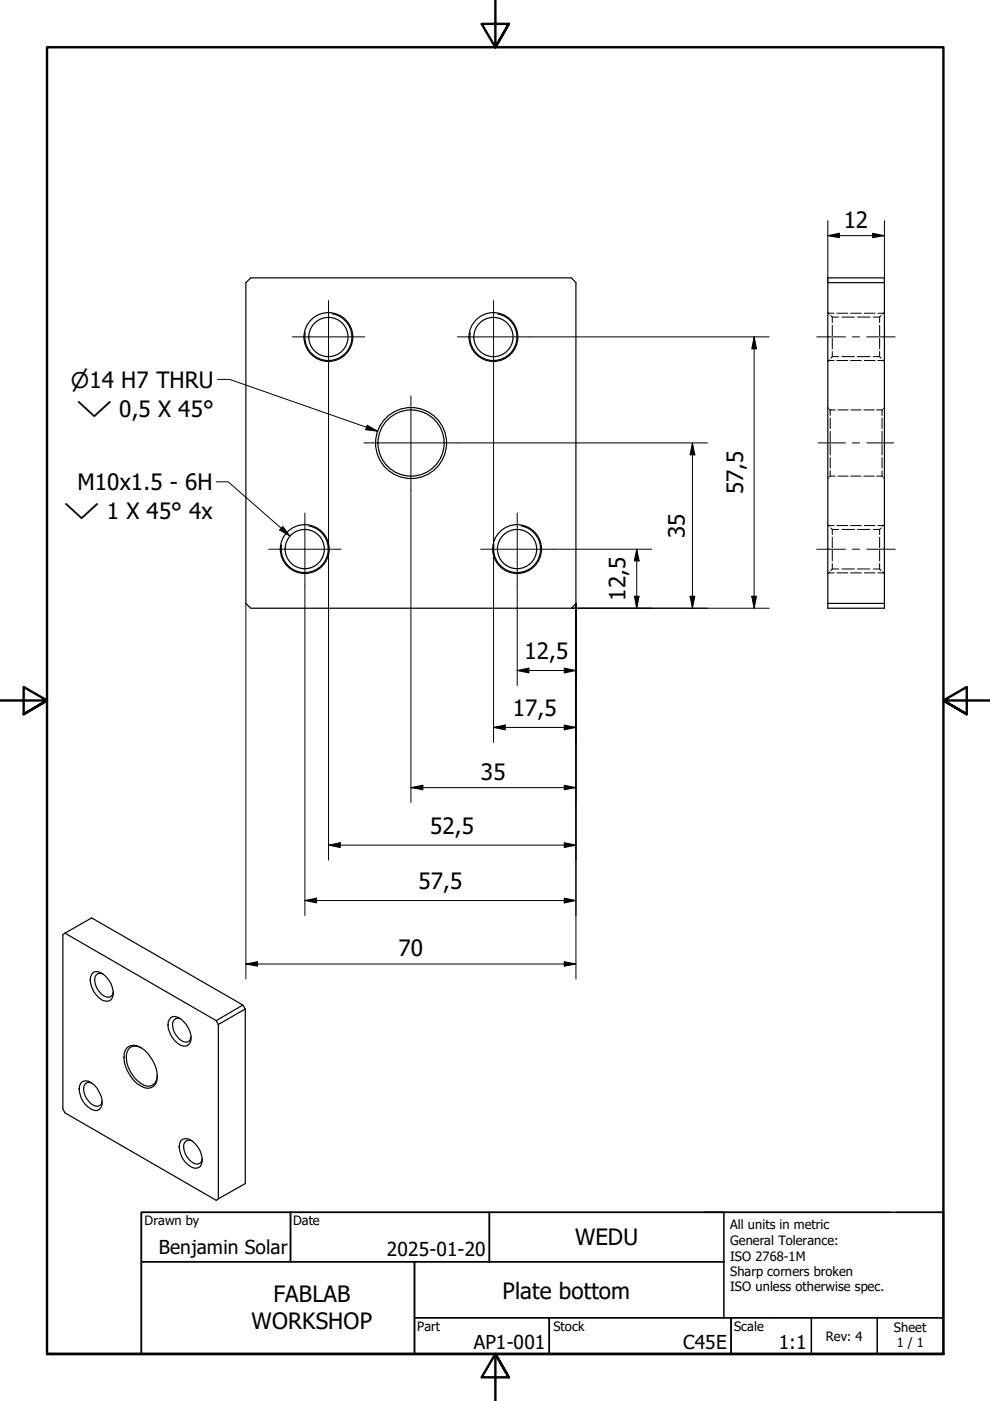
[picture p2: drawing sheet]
<svg xmlns="http://www.w3.org/2000/svg" width="210mm" height="297mm" viewBox="0 0 210 297" stroke-linecap="round" stroke-linejoin="round" font-family="sans-serif">
<!-- layer: Visible (ISO) -->
<g fill="none" stroke="#000" stroke-width=".25">
<path d="M52.1 59.9l1-1h68.1l.9 1v68l-.9 1.1h-68.1l-1-1.1zM175.5 58.9h12v1h-12zM175.5 59.9v68h12v-68M175.5 127.9v1.1h12v-1.1M13.8 197.9l-.5 .3v36.9l.5 .9 32 18.5 6.2-3.6v-37M13.8 197.9l5.6-3.3 32.1 18.5M13.8 197.9l32 18.5M19.9 206.1a2.73 2.73 0 0 1 3.1 1.6 3.6 3.6 0 0 1 .5 4.3 1.95 1.95 0 0 1-2.4-.4 5 5 0 0 1-1.9-4.5zM21.8 206.5a1.21 1.21 0 0 0-1.3 .1 1.21 1.21 0 0 0-.4 1.2 4.2 4.2 0 0 0 2.4 3.6 1.07 1.07 0 0 0 1.5-1.1M36 216a1.51 1.51 0 0 1 2.2-.1 5.5 5.5 0 0 1 2.3 4.6 1.48 1.48 0 0 1-2.3 1.1 5.2 5.2 0 0 1-2.5-5zM38.3 216a1.18 1.18 0 0 0-1.3 .1 1.18 1.18 0 0 0-.4 1.2 4.2 4.2 0 0 0 2.5 3.6 1.07 1.07 0 0 0 1.4-1.1M45.8 216.4l5.7-3.3 .5 .8-5.7 3.3"/>
<path d="M45.8 216.4l.5 .8M46.3 217.2v37M17.1 229.6a1.59 1.59 0 0 1 2.3 0 5.5 5.5 0 0 1 2.3 4.5 1.43 1.43 0 0 1-2.3 1.1 4.9 4.9 0 0 1-2.5-5zM19.5 229.6a1.22 1.22 0 0 0-1.4 .1 1.22 1.22 0 0 0-.4 1.3 4.3 4.3 0 0 0 2.5 3.5 1.07 1.07 0 0 0 1.5-1.1M27.1 222a2.27 2.27 0 0 1 2.7 .1 7.5 7.5 0 0 1 3.5 7 2.08 2.08 0 0 1-3.5 1.1 7.4 7.4 0 0 1-3.4-6.9l.2-.7zM30 222.2a1.93 1.93 0 0 0-2.1-.3 1.93 1.93 0 0 0-1.1 1.7 6.8 6.8 0 0 0 4.4 6.7 1.92 1.92 0 0 0 2.1-2.2M38.4 241.9a1.67 1.67 0 0 1 2.2-.1 4.8 4.8 0 0 1 2.1 5.1 1.43 1.43 0 0 1-2.1 .5 4.9 4.9 0 0 1-2.5-5zM40.7 241.9a1.21 1.21 0 0 0-1.3 0 1.21 1.21 0 0 0-.5 1.3 4.2 4.2 0 0 0 2.5 3.5 1.07 1.07 0 0 0 1.5-1"/>
<circle cx="69.6" cy="71.5" r="4.2"/>
<circle cx="69.6" cy="71.5" r="5.2"/>
<circle cx="104.6" cy="71.5" r="4.2"/>
<circle cx="104.6" cy="71.5" r="5.2"/>
<circle cx="87.2" cy="93.9" r="7"/>
<circle cx="87.2" cy="93.9" r="7.5"/>
<circle cx="64.6" cy="116.4" r="4.2"/>
<circle cx="64.6" cy="116.4" r="5.2"/>
<circle cx="109.6" cy="116.4" r="4.2"/>
<circle cx="109.6" cy="116.4" r="5.2"/>
</g>
<!-- layer: Visible Narrow (ISO) -->
<path d="M70.5 66.5a5 5 0 0 1 4 5.8 5 5 0 0 1-5.7 4.1 5 5 0 0 1-4.1-5.8M105.5 66.5a5 5 0 0 1 4 5.8 5 5 0 0 1-5.7 4.1 5 5 0 0 1-4.1-5.8M65.5 111.5a5 5 0 0 1 4 5.8 5 5 0 0 1-5.8 4 5 5 0 0 1-4-5.8M110.5 111.5a5 5 0 0 1 4 5.8 5 5 0 0 1-5.7 4 5 5 0 0 1-4.1-5.8" fill="none" stroke="#000" stroke-width=".25"/>
<!-- layer: Hidden (ISO) -->
<g fill="none" stroke="#000" stroke-width=".21">
<path d="M175.5 66.2l.3 .4M175.7 66.4h1.1M175.7 76.4h1.1M175.8 76.3l-.3 .3M176.1 66.9l.4 .3M176.5 67.2v1.2M176.5 68.9v2.3M176.5 71.7v2.3M176.5 74.5v1.1M176.5 75.6l-.4 .3M176.5 67.2h1.3M176.5 75.6h1.3"/>
<path d="M177.4 66.4h2.4M177.4 76.4h2.4M178.5 67.2h2.7M178.5 75.6h2.7M180.3 66.4h2.3M180.3 76.4h2.3M181.8 67.2h2.7M181.8 75.6h2.7M183.3 66.4h2.2M183.3 76.4h2.2M185.2 67.2h1.3M185.2 75.6h1.3"/>
<path d="M186.1 66.4h1.2M186.1 76.4h1.2M186.5 67.2v1.2M186.5 68.9v2.3M186.5 71.7v2.3M186.5 74.5v1.1M186.5 75.6l.3 .3M186.8 66.9l-.3 .3M187.1 76.3l.4 .3M187.5 66.2l-.4 .4M175.5 86.4l.1 .2M175.8 86.8l.2 .1"/>
<path d="M176 86.9h1.1M176 86.9v1.2M176 88.6v2.3M176 91.4v2.2M176 94.2v2.2M176 97v2.2M176 99.8v1.2M177.7 86.9h2.1M180.4 86.9h2.2M183.1 86.9h2.3M185.9 86.9h1.1M187 86.9v1.2"/>
<path d="M187 88.6v2.3M187 91.4v2.2M187 94.2v2.2M187 97v2.2M187 99.8v1.2M187.1 86.8l-.1 .1M187.5 86.4l-.2 .2M175.5 111.2l.3 .4M175.6 101.3l-.1 .2M175.7 111.4h1.1M176 101h1.1M176 101l-.2 .1"/>
<path d="M176.1 111.9l.4 .4M176.5 112.3v1M176.5 113.9v2.2M176.5 116.7v2.2M176.5 119.5v1.1M176.5 112.3h1.3M177.4 111.4h2.4M177.7 101h2.1M178.5 112.3h2.7M180.3 111.4h2.3M180.4 101h2.2M181.8 112.3h2.7"/>
<path d="M183.1 101h2.3M183.3 111.4h2.2M185.2 112.3h1.3M185.9 101h1.1M186.1 111.4h1.2M186.5 112.3v1M186.5 113.9v2.2M186.5 116.7v2.2M186.5 119.5v1.1M186.8 111.9l-.3 .4M187 101l.1 .1M187.3 101.3l.2 .2"/>
<path d="M187.5 111.2l-.4 .4M175.7 121.5h1.1M175.8 121.3l-.3 .4M176.5 120.6l-.4 .4M176.5 120.6h1.3M177.4 121.5h2.4M178.5 120.6h2.7M180.3 121.5h2.3M181.8 120.6h2.7M183.3 121.5h2.2M185.2 120.6h1.3M186.1 121.5h1.2"/>
<path d="M186.5 120.6l.3 .4M187.1 121.3l.4 .4"/>
</g>
<!-- layer: Border (ISO) -->
<path d="M105 0v10l-2.9-4.9h5.8l-2.9 4.9 2.9-4.9M0 148.5h10l-5-2.8v5.7l5-2.9-5 2.9M210 148.5h-10l5-2.8v5.7l-5-2.9 5 2.9M10 287.1v-277.1h190v277.1h-190h190M107.9 292l-2.9-4.9 2.9 4.9h-5.8l2.9-4.9v9.9" fill="none" stroke="#000" stroke-width=".51"/>
<!-- layer: Title (ISO) -->
<g fill="none" stroke="#000" stroke-width=".32">
<path d="M30 257h31.6v10.5h-31.6zM61.6 257h42.2v10.5h-42.2zM103.8 257h49.7v10.5h-49.7zM149.5 257h39.3M190 257h10v22.4h-112.1v-11.9h65.6M200 257h-170v30.1h170M30 267.5h57.9v19.6h-57.9zM87.9 279.4h28.6v7.7h-28.6zM116.5 279.4h38.5v7.7h-38.5zM153.5 267.5v11.9M155 279.4h45v7.7h-45zM172 279.4v7.7"/>
<path d="M186 279.4v7.7"/>
</g>
<!-- layer: Center Mark (ISO) -->
<path d="M62 71.4h15.3M69.7 63.7v15.4M97 71.4h15.3M104.6 63.7v15.4M77.2 93.9h20M87.1 83.9v20M57 116.4h15.3M64.6 108.8v15.3M101.9 116.4h15.4M109.7 108.8v15.3" fill="none" stroke="#000" stroke-width=".21"/>
<!-- layer: Centerline (ISO) -->
<path d="M173.2 71.4h6.1M180.7 71.4h1.5M183.8 71.4h6M173.5 93.9h5.8M180.7 93.9h1.5M183.8 93.9h5.7M173.2 116.4h6.1M180.7 116.4h1.5M183.8 116.4h6" fill="none" stroke="#000" stroke-width=".21"/>
<!-- layer: Dimension (ISO) -->
<g fill="none" stroke="#000" stroke-width=".21">
<path d="M175.5 50l2.5-.5v.9zM175.5 50h12M175.5 46.8v13.1M185 49.5l2.5 .5-2.5 .4zM187.5 46.8v13.1M69.7 79.1v37.2M104.6 79.1v37.2M112.3 71.4h50.8M159.9 71.4l.5 2.6h-1zM159.9 71.4v57.6M97.2 93.9h52.8M146.8 93.9l.5 2.5h-1z"/>
<path d="M146.8 93.9v35.1M69.7 116.5v65.9M87.1 103.9v66.3M104.6 116.5v40.9M117.3 116.4h20.9M135 116.4l.5 2.5h-1zM135 116.4v12.6M52.1 127.9v79.7M64.6 124.1v70M109.7 124.1v21.2M121.2 129h41.9M122.1 127.9v79.7"/>
<path d="M134.5 126.4h1l-.5 2.6zM146.3 126.4h1l-.5 2.6zM159.4 126.4h1l-.5 2.6zM104.6 154.2l2.5-.5v1zM104.6 154.2h17.5M109.7 142.2l2.4-.5v1zM109.7 142.2h12.4M119.6 141.7l2.5 .5-2.5 .5zM119.6 153.7l2.5 .5-2.5 .5zM69.7 179.2l2.4-.5v1zM69.7 179.2h52.4M87.1 167l2.6-.5v.9z"/>
<path d="M87.1 167h35M119.6 166.5l2.5 .5-2.5 .4zM119.6 178.7l2.5 .5-2.5 .5zM64.6 190.9l2.5-.5v1zM64.6 190.9h57.5M119.6 190.4l2.5 .5-2.5 .5zM52.1 204.4l2.5-.5v.9zM52.1 204.4h70M119.6 203.9l2.5 .5-2.5 .4z"/>
</g>
<g fill="#000">
<path d="M175.5 50l2.5-.5v.9zM185 49.5l2.5 .5-2.5 .4zM159.9 71.4l.5 2.6h-1zM146.8 93.9l.5 2.5h-1zM135 116.4l.5 2.5h-1zM134.5 126.4h1l-.5 2.6zM146.3 126.4h1l-.5 2.6zM159.4 126.4h1l-.5 2.6zM104.6 154.2l2.5-.5v1zM109.7 142.2l2.4-.5v1zM119.6 141.7l2.5 .5-2.5 .5zM119.6 153.7l2.5 .5-2.5 .5z"/>
<path d="M69.7 179.2l2.4-.5v1zM87.1 167l2.6-.5v.9zM119.6 166.5l2.5 .5-2.5 .4zM119.6 178.7l2.5 .5-2.5 .5zM64.6 190.9l2.5-.5v1zM119.6 190.4l2.5 .5-2.5 .5zM52.1 204.4l2.5-.5v.9zM119.6 203.9l2.5 .5-2.5 .4z"/>
</g>
<!-- layer: Symbol (ISO) -->
<path d="M46.1 80.4h2.6l31.4 11M77.9 90.2l2.2 1.2-2.6-.3zM45.8 102.2h2.6l13.1 11.5M59.9 111.6l1.6 2.1-2.2-1.3z" fill="none" stroke="#000" stroke-width=".21"/>
<path d="M77.9 90.2l2.2 1.2-2.6-.3zM59.9 111.6l1.6 2.1-2.2-1.3z" fill="#000"/>
<g font-size="4.8">
<text x="178.9" y="48.4">12</text>
<text x="16.4" y="103.9">M10x1.5 - 6H</text>
<text x="157.5" y="104.8" transform="rotate(-90 157.5 104.8)">57,5</text>
<text x="145.2" y="114" transform="rotate(-90 145.2 114)">35</text>
<text x="132.7" y="127.4" transform="rotate(-90 132.7 127.4)">12,5</text>
<text x="111.2" y="139.8">12,5</text>
<text x="108.7" y="151.8">17,5</text>
<text x="102" y="165.3">35</text>
<text x="91.2" y="176.8">52,5</text>
<text x="88.7" y="188.5">57,5</text>
<text x="84.5" y="202.7">70</text>
<text x="121.9" y="264">WEDU</text>
<text x="106.6" y="275.4">Plate bottom</text>
<text x="53.3" y="281.9">WORKSHOP</text>
<text x="58" y="276.1">FABLAB</text>
</g>
<g font-size="4.6">
<text x="15" y="82.2">⌀14 H7 THRU</text>
<text x="16.2" y="88.3">⌵ 0,5 X 45°</text>
<text x="13.5" y="110">⌵ 1 X 45° 4x</text>
</g>
<g font-size="4.1">
<text x="33.7" y="265.9">Benjamin Solar</text>
<text x="82" y="266.4">2025-01-20</text>
<text x="100.5" y="286.1">AP1-001</text>
<text x="144.8" y="285.9">C45E</text>
<text x="165.1" y="286.1">1:1</text>
</g>
<g font-size="2.7">
<text x="30.7" y="259.8">Drawn by</text>
<text x="62.2" y="259.6">Date</text>
<text x="154.8" y="260.7">All units in metric</text>
<text x="154.8" y="264">General Tolerance:</text>
<text x="154.8" y="267.3">ISO 2768-1M</text>
<text x="154.8" y="270.6">Sharp corners broken</text>
<text x="154.8" y="273.8">ISO unless otherwise spec.</text>
<text x="88.5" y="282.2">Part</text>
<text x="117.3" y="282.2">Stock</text>
<text x="155.6" y="282.2">Scale</text>
<text x="175.1" y="284.2">Rev: 4</text>
<text x="189.5" y="282.4">Sheet</text>
<text x="190.1" y="285.7">1 / 1</text>
</g>
</svg>
